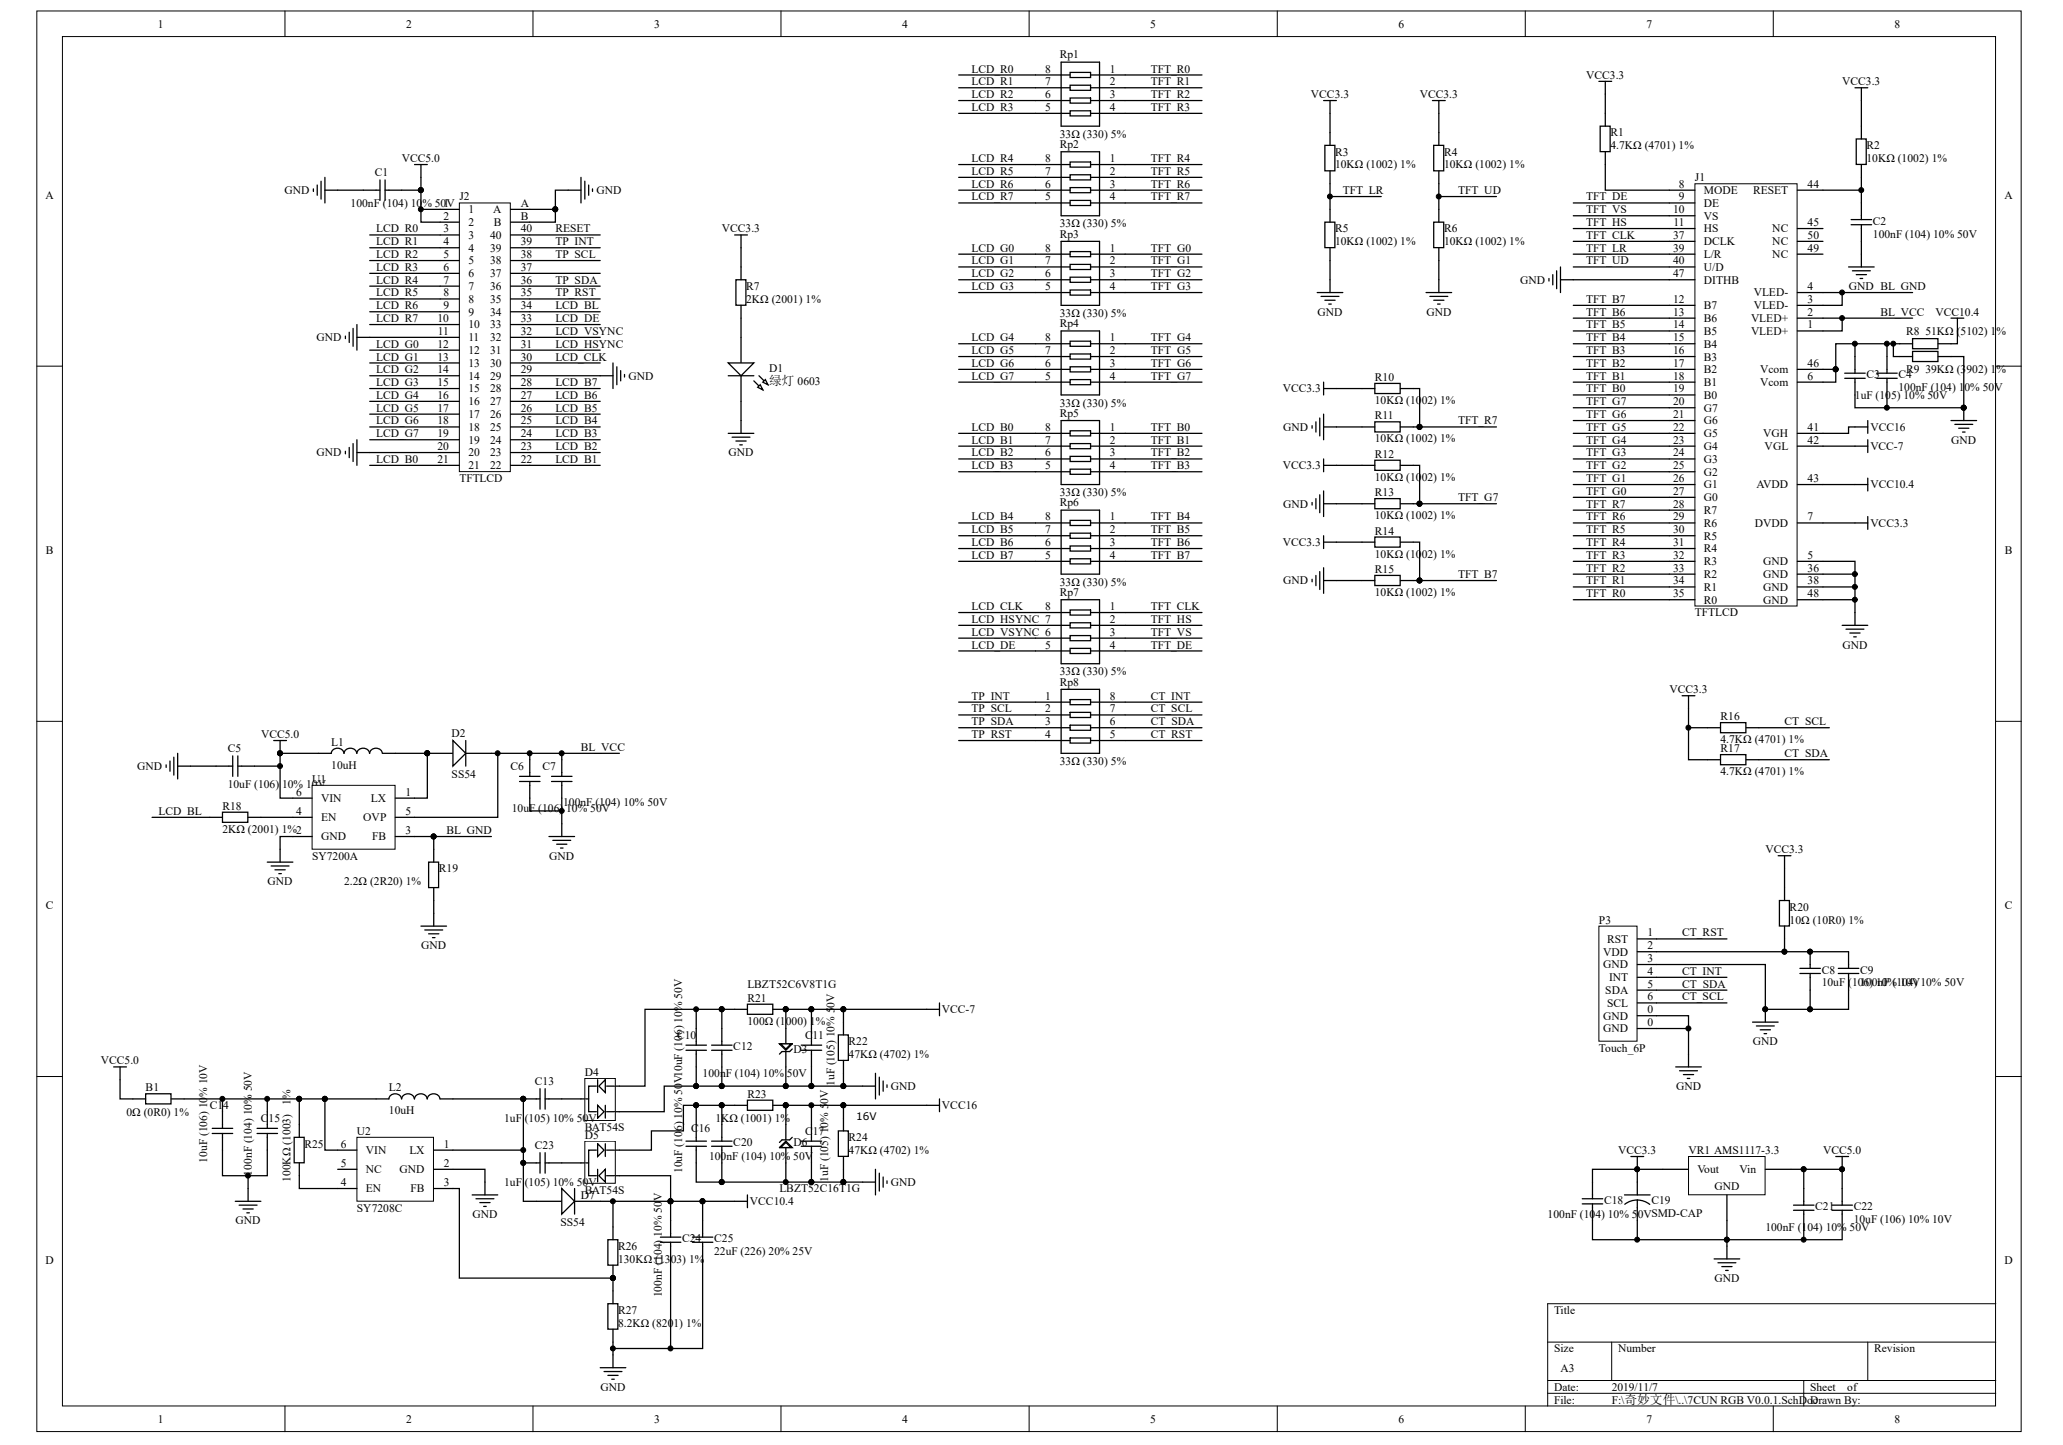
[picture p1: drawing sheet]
# Altium project 7CUN RGB V0.0.1.PrjPCB
1 sheet, 76 parts. Net scope: global (net labels, ports and power ports of the same name join across sheets).
Board file: 7CUN RGB V0.0.1.PcbDoc

## Sheet 7CUN RGB V0.0.1.SchDoc
size A3

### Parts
B1  0Ω (0R0) ±1%  [0603_R]
C1  100nF (104) 10% 50V  [0603_C]
C2  100nF (104) 10% 50V  [0603_C]
C3  1uF (105) 10% 50V  [0603_C]
C4  100nF (104) 10% 50V  [0603_C]
C5  10uF (106) 10% 10V  [0603_C]
C6  10uF (106) 10% 50V  [1206_C]
C7  100nF (104) 10% 50V  [0603_C]
C8  10uF (106) 10% 10V  [0603_C]
C9  100nF (104) 10% 50V  [0603_C]
C10  10uF (106) 10% 50V  [1206_C]
C11  1uF (105) 10% 50V  [0603_C]
C12  100nF (104) 10% 50V  [0603_C]
C13  1uF (105) 10% 50V  [0603_C]
C14  10uF (106) 10% 10V  [0603_C]
C15  100nF (104) 10% 50V  [0603_C]
C16  10uF (106) 10% 50V  [1206_C]
C17  1uF (105) 10% 50V  [0603_C]
C18  100nF (104) 10% 50V  [0603_C]
C19  SMD-CAP  [SMD-6.5mm]
C20  100nF (104) 10% 50V  [0603_C]
C21  100nF (104) 10% 50V  [0603_C]
C22  10uF (106) 10% 10V  [0603_C]
C23  1uF (105) 10% 50V  [0603_C]
C24  100nF (104) 10% 50V  [0603_C]
C25  22uF (226) 20% 25V  [0805_C]
D1  绿灯 0603  [0603_LED_S1]
D2  SS54  [SMA(DO-214AC)_S1]
D3  LBZT52C6V8T1G  [DIODE_ZMMx]
D4  BAT54S  [SOT-23]
D5  BAT54S  [SOT-23]
D6  LBZT52C16T1G  [DIODE_ZMMx]
D7  SS54  [SMA(DO-214AC)_S1]
J1  TFTLCD  [TFT3.5-50pin下接]
J2  TFTLCD  [FPC-40-0.5MM]
L1  10uH  [SOP_5020]
L2  10uH  [SOP_5020]
P3  Touch_6P  [Touch_6P]
R1  4.7KΩ (4701) ±1%  [0603_R]
R2  10KΩ (1002) ±1%  [0603_R]
R3  10KΩ (1002) ±1%  [0603_R]
R4  10KΩ (1002) ±1%  [0603_R]
R5  10KΩ (1002) ±1%  [0603_R]
R6  10KΩ (1002) ±1%  [0603_R]
R7  2KΩ (2001) ±1%  [0603_R]
R8  51KΩ (5102) ±1%  [0603_R]
R9  39KΩ (3902) ±1%  [0603_R]
R10  10KΩ (1002) ±1%  [0603_R]
R11  10KΩ (1002) ±1%  [0603_R]
R12  10KΩ (1002) ±1%  [0603_R]
R13  10KΩ (1002) ±1%  [0603_R]
R14  10KΩ (1002) ±1%  [0603_R]
R15  10KΩ (1002) ±1%  [0603_R]
R16  4.7KΩ (4701) ±1%  [0603_R]
R17  4.7KΩ (4701) ±1%  [0603_R]
R18  2KΩ (2001) ±1%  [0603_R]
R19  2.2Ω (2R20) ±1%  [0603_R]
R20  10Ω (10R0) ±1%  [0603_R]
R21  100Ω (1000) ±1%  [0603_R]
R22  47KΩ (4702) ±1%  [0603_R]
R23  1KΩ (1001) ±1%  [0603_R]
R24  47KΩ (4702) ±1%  [0603_R]
R25  100KΩ (1003) ±1%  [0603_R]
R26  130KΩ (1303) ±1%  [0603_R]
R27  8.2KΩ (8201) ±1%  [0603_R]
Rp1  33Ω (330) ±5%  [0402_Rx4]
Rp2  33Ω (330) ±5%  [0402_Rx4]
Rp3  33Ω (330) ±5%  [0402_Rx4]
Rp4  33Ω (330) ±5%  [0402_Rx4]
Rp5  33Ω (330) ±5%  [0402_Rx4]
Rp6  33Ω (330) ±5%  [0402_Rx4]
Rp7  33Ω (330) ±5%  [0402_Rx4]
Rp8  33Ω (330) ±5%  [0402_Rx4]
U1  SY7200A  [SOT23-6]
U2  SY7208C  [SOT23-6]
VR1  AMS1117-3.3  [SOT-223]

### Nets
GND: C1.2 C2.1 C3.1 C4.1 C5.2 C6.1 C7.1 C8.1 C9.1 C10.1 C11.1 C12.1 C14.1 C15.1 C16.1 C17.1 C18.1 C19.2 C20.1 C21.1 C22.1 C24.1 C25.1 D1.K D3.2 D4.2 D6.1 J1.5(GND) J1.36(GND) J1.38(GND) J1.47(DITHB) J1.48(GND) J2.11 J2.20 J2.29 J2.A J2.B P3.0(GND) P3.3(GND) R5.1 R6.1 R9.2 R11.2 R13.2 R15.2 R19.1 R22.1 R24.1 R27.1 U1.2(GND) U2.2(GND) VR1.1(GND)
VCC3.3: C18.2 C19.1 J1.7(DVDD) R1.2 R2.2 R3.2 R4.2 R7.2 R10.2 R12.2 R14.2 R16.1 R17.1 R20.2 VR1.2(Vout)
VCC5.0: B1.1 C1.1 C5.1 C21.2 C22.2 J2.1 J2.2 L1.1 U1.6(VIN) VR1.3(Vin)
VCC10.4: C24.2 C25.2 D5.1 D7.2(K) J1.43(AVDD) R8.2 R26.2
VCC16: C17.2 D6.2 J1.41(VGH) R23.2 R24.2
VCC-7: C11.2 D3.1 J1.42(VGL) R21.2 R22.2
BL_GND: J1.3(VLED-) J1.4(VLED-) R19.2 U1.3(FB)
BL_VCC: C6.2 C7.2 D2.2(K) J1.1(VLED+) J1.2(VLED+) U1.5(OVP)
CT_INT: P3.4(INT) Rp8.8
CT_RST: P3.1(RST) Rp8.5
CT_SCL: P3.6(SCL) R16.2 Rp8.7
CT_SDA: P3.5(SDA) R17.2 Rp8.6
LCD_B0: J2.21 Rp5.8
LCD_B1: J2.22 Rp5.7
LCD_B2: J2.23 Rp5.6
LCD_B3: J2.24 Rp5.5
LCD_B4: J2.25 Rp6.8
LCD_B5: J2.26 Rp6.7
LCD_B6: J2.27 Rp6.6
LCD_B7: J2.28 Rp6.5
LCD_BL: J2.34 R18.1
LCD_CLK: J2.30 Rp7.8
LCD_DE: J2.33 Rp7.5
LCD_G0: J2.12 Rp3.8
LCD_G1: J2.13 Rp3.7
LCD_G2: J2.14 Rp3.6
LCD_G3: J2.15 Rp3.5
LCD_G4: J2.16 Rp4.8
LCD_G5: J2.17 Rp4.7
LCD_G6: J2.18 Rp4.6
LCD_G7: J2.19 Rp4.5
LCD_HSYNC: J2.31 Rp7.7
LCD_R0: J2.3 Rp1.8
LCD_R1: J2.4 Rp1.7
LCD_R2: J2.5 Rp1.6
LCD_R3: J2.6 Rp1.5
LCD_R4: J2.7 Rp2.8
LCD_R5: J2.8 Rp2.7
LCD_R6: J2.9 Rp2.6
LCD_R7: J2.10 Rp2.5
LCD_VSYNC: J2.32 Rp7.6
RESET: J2.40
TFT_B0: J1.19(B0) Rp5.1
TFT_B1: J1.18(B1) Rp5.2
TFT_B2: J1.17(B2) Rp5.3
TFT_B3: J1.16(B3) Rp5.4
TFT_B4: J1.15(B4) Rp6.1
TFT_B5: J1.14(B5) Rp6.2
TFT_B6: J1.13(B6) Rp6.3
TFT_B7: J1.12(B7) R14.1 R15.1 Rp6.4
TFT_CLK: J1.37(DCLK) Rp7.1
TFT_DE: J1.9(DE) Rp7.4
TFT_G0: J1.27(G0) Rp3.1
TFT_G1: J1.26(G1) Rp3.2
TFT_G2: J1.25(G2) Rp3.3
TFT_G3: J1.24(G3) Rp3.4
TFT_G4: J1.23(G4) Rp4.1
TFT_G5: J1.22(G5) Rp4.2
TFT_G6: J1.21(G6) Rp4.3
TFT_G7: J1.20(G7) R12.1 R13.1 Rp4.4
TFT_HS: J1.11(HS) Rp7.2
TFT_LR: J1.39(L/R) R3.1 R5.2
TFT_R0: J1.35(R0) Rp1.1
TFT_R1: J1.34(R1) Rp1.2
TFT_R2: J1.33(R2) Rp1.3
TFT_R3: J1.32(R3) Rp1.4
TFT_R4: J1.31(R4) Rp2.1
TFT_R5: J1.30(R5) Rp2.2
TFT_R6: J1.29(R6) Rp2.3
TFT_R7: J1.28(R7) R10.1 R11.1 Rp2.4
TFT_UD: J1.40(U/D) R4.1 R6.2
TFT_VS: J1.10(VS) Rp7.3
TP_INT: J2.39 Rp8.1
TP_RST: J2.35 Rp8.4
TP_SCL: J2.38 Rp8.2
TP_SDA: J2.36 Rp8.3
NetB1_2: B1.2 C14.2 C15.2 L2.1 R25.2 U2.6(VIN)
NetC2_2: C2.2 J1.44(RESET) R2.1
NetC3_2: C3.2 C4.2 J1.6(Vcom) J1.46(Vcom) R8.1 R9.1
NetC8_2: C8.2 C9.2 P3.2(VDD) R20.1
NetC10_2: C10.2 C12.2 D4.1 R21.1
NetC13_1: C13.1 C23.1 D7.1(A) L2.2 U2.1(LX)
NetC13_2: C13.2 D4.3
NetC16_2: C16.2 C20.2 D5.2 R23.1
NetC23_2: C23.2 D5.3
NetD1_A: D1.A R7.1
NetD2_1: D2.1(A) L1.2 U1.1(LX)
NetJ1_8: J1.8(MODE) R1.1
NetR18_2: R18.2 U1.4(EN)
NetR25_1: R25.1 U2.4(EN)
NetR26_1: R26.1 R27.2 U2.3(FB)

Not connected (* = marked no-connect by the designer): J1 45(NC) 49(NC) 50(NC); J2 37; U2 5(NC)

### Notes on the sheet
- (near R24) 16V
